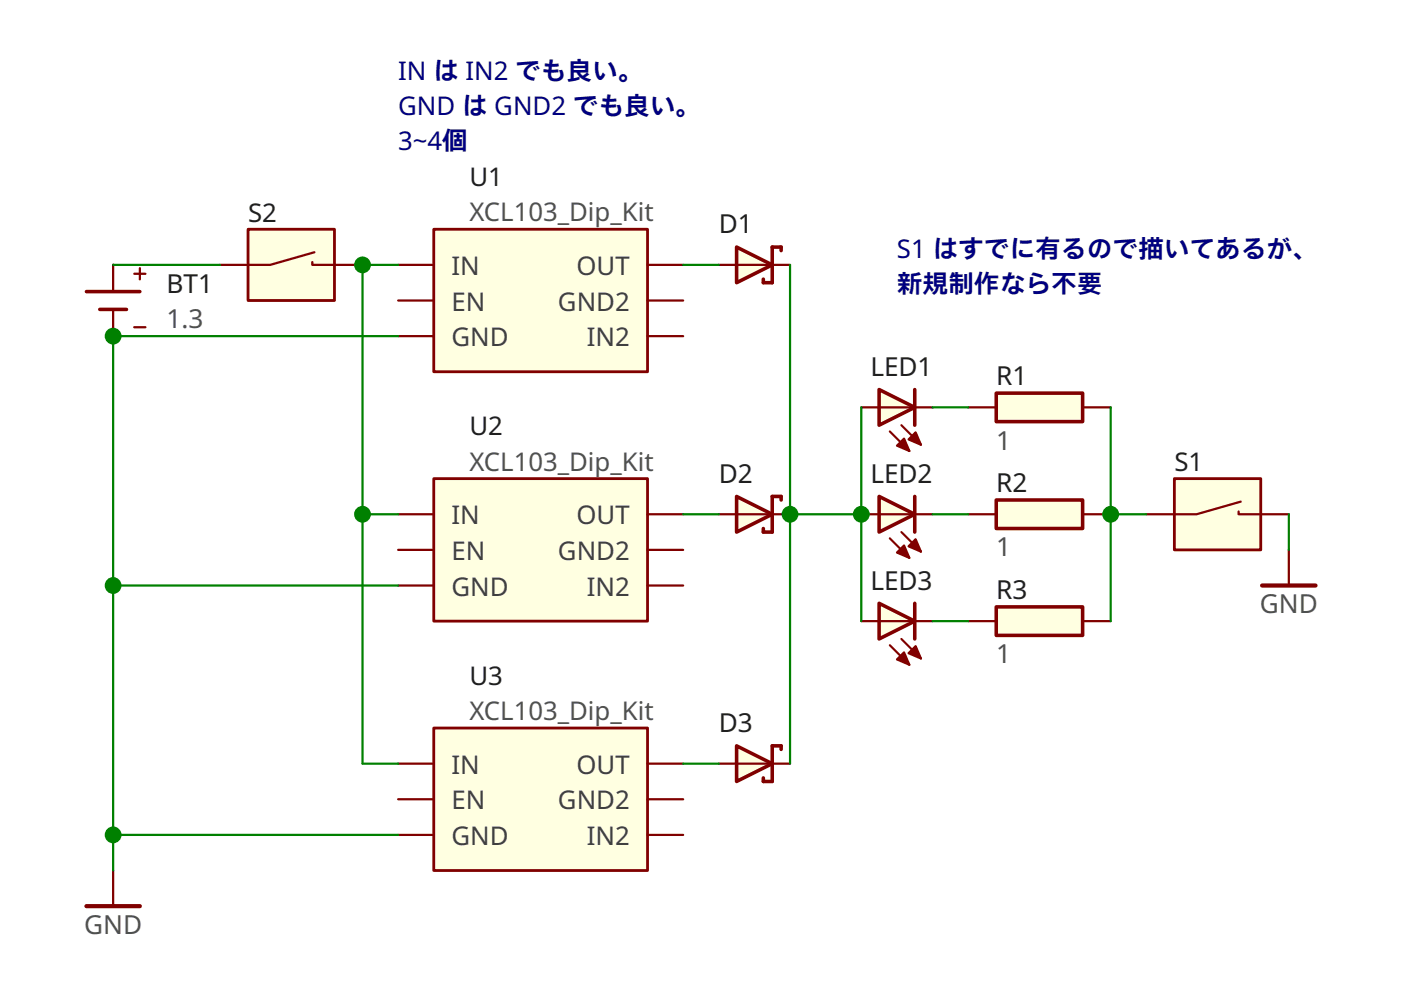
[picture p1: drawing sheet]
<svg xmlns="http://www.w3.org/2000/svg" width="297mm" height="210mm" viewBox="0 0 297 210" stroke-linecap="round" stroke-linejoin="round" font-family="sans-serif">
<path d="M211.2 106h18.3v6.1h-18.3z" fill-rule="evenodd" fill="#ffffe1" stroke="#800000" stroke-width=".76"/>
<path d="M205.3 109h5.9M229.5 109h6" fill="none" stroke="#800000" stroke-width=".47"/>
<g fill="#ffffe1" stroke="#800000" stroke-width=".76">
<path d="M186.4 105.3l7.5 3.7-7.5 3.8z"/>
<path d="M193.9 105.3v7.5z"/>
</g>
<path d="M186.4 109h7.5z" fill="#ffffe1" stroke="#800000" stroke-width=".47"/>
<g fill="#ffffe1" stroke="#800000" stroke-width=".45">
<path d="M188.7 114.1l4.1 4.2z"/>
<path d="M191.1 112.8l4.2 4.2z"/>
</g>
<g fill="#800000" stroke="#800000" stroke-width=".45">
<path d="M190.2 117.2l1.5-1.6 1.1 2.7z"/>
<path d="M192.6 115.8l1.5-1.5 1.2 2.7z"/>
</g>
<path d="M182.6 109h3.8M193.9 109h3.8" fill="none" stroke="#800000" stroke-width=".47"/>
<path d="M249 101.5h18.3v15.1h-18.3z" fill-rule="evenodd" fill="#ffffe1" stroke="#800000" stroke-width=".59"/>
<path d="M262.6 108.4v.6h10.7M263.1 106.4l-9.4 2.6h-10.7" fill="none" stroke="#800000" stroke-width=".47"/>
<g fill="#ffffe1" stroke="#800000" stroke-width=".76">
<path d="M156.2 52.4l7.5 3.8-7.5 3.7z"/>
<path d="M163.7 52.4h1.9z"/>
<path d="M163.7 52.4v7.5z"/>
<path d="M165.6 52.4v.7z"/>
<path d="M161.8 59.9h1.9z"/>
<path d="M161.8 59.2v.7z"/>
</g>
<path d="M152.4 56.2h15.1" fill="none" stroke="#800000" stroke-width=".47"/>
<path d="M211.2 128.7h18.3v6h-18.3z" fill-rule="evenodd" fill="#ffffe1" stroke="#800000" stroke-width=".76"/>
<path d="M205.3 131.7h5.9M229.5 131.7h6" fill="none" stroke="#800000" stroke-width=".47"/>
<path d="M52.6 48.6h18.3v15.1h-18.3z" fill-rule="evenodd" fill="#ffffe1" stroke="#800000" stroke-width=".59"/>
<path d="M66.2 55.6v.6h10.7M66.7 53.5l-9.4 2.7h-10.7" fill="none" stroke="#800000" stroke-width=".47"/>
<g fill="#ffffe1" stroke="#800000" stroke-width=".76">
<path d="M156.2 158.1l7.5 3.8-7.5 3.8z"/>
<path d="M163.7 158.1h1.9z"/>
<path d="M163.7 158.1v7.6z"/>
<path d="M165.6 158.1v.8z"/>
<path d="M161.8 165.7h1.9z"/>
<path d="M161.8 164.9v.8z"/>
</g>
<path d="M152.4 161.9h15.1" fill="none" stroke="#800000" stroke-width=".47"/>
<path d="M92 154.4h45.3v30.2h-45.3z" fill-rule="evenodd" fill="#ffffe1" stroke="#800000" stroke-width=".59"/>
<path d="M84.4 177h7.6M84.4 161.9h7.6M84.4 169.5h7.6M137.3 177h7.5M137.3 161.9h7.5M137.3 169.5h7.5" fill="none" stroke="#800000" stroke-width=".47"/>
<path d="M92 101.5h45.3v30.2h-45.3z" fill-rule="evenodd" fill="#ffffe1" stroke="#800000" stroke-width=".59"/>
<path d="M84.4 109h7.6M84.4 116.6h7.6M137.3 109h7.5M137.3 116.6h7.5M273.3 116.6v7.5M84.4 124.1h7.6M137.3 124.1h7.5" fill="none" stroke="#800000" stroke-width=".47"/>
<path d="M267.6 124.1h11.3" fill="none" stroke="#800000" stroke-width=".89"/>
<g fill="#ffffe1" stroke="#800000" stroke-width=".76">
<path d="M186.4 127.9l7.5 3.8-7.5 3.8z"/>
<path d="M193.9 127.9v7.6z"/>
</g>
<path d="M186.4 131.7h7.5z" fill="#ffffe1" stroke="#800000" stroke-width=".47"/>
<g fill="#ffffe1" stroke="#800000" stroke-width=".45">
<path d="M188.7 136.8l4.1 4.1z"/>
<path d="M191.1 135.5l4.2 4.1z"/>
</g>
<g fill="#800000" stroke="#800000" stroke-width=".45">
<path d="M190.2 139.8l1.5-1.5 1.1 2.6z"/>
<path d="M192.6 138.5l1.5-1.5 1.2 2.6z"/>
</g>
<path d="M182.6 131.7h3.8M193.9 131.7h3.8M24 184.6v7.5" fill="none" stroke="#800000" stroke-width=".47"/>
<path d="M18.3 192.1h11.4" fill="none" stroke="#800000" stroke-width=".89"/>
<path d="M92 48.6h45.3v30.2h-45.3z" fill-rule="evenodd" fill="#ffffe1" stroke="#800000" stroke-width=".59"/>
<path d="M84.4 56.2h7.6M137.3 56.2h7.5M84.4 71.3h7.6M84.4 63.7h7.6M137.3 71.3h7.5M137.3 63.7h7.5" fill="none" stroke="#800000" stroke-width=".47"/>
<path d="M211.2 83.4h18.3v6h-18.3z" fill-rule="evenodd" fill="#ffffe1" stroke="#800000" stroke-width=".76"/>
<path d="M205.3 86.4h5.9M229.5 86.4h6" fill="none" stroke="#800000" stroke-width=".47"/>
<path d="M18.3 61.8h11.4M21.2 65.6h5.6" fill="none" stroke="#800000" stroke-width=".76"/>
<path d="M24 56.2v5.6M28.5 58h2.3M29.7 56.9v2.3M24 65.6v5.7M28.5 69.4h2.3" fill="none" stroke="#800000" stroke-width=".48"/>
<g fill="#800000">
<circle cx="24" cy="56.2" r=".24"/>
<circle cx="24" cy="71.3" r=".24"/>
</g>
<g fill="#ffffe1" stroke="#800000" stroke-width=".76">
<path d="M186.4 82.6l7.5 3.8-7.5 3.8z"/>
<path d="M193.9 82.6v7.6z"/>
</g>
<path d="M186.4 86.4h7.5z" fill="#ffffe1" stroke="#800000" stroke-width=".47"/>
<g fill="#ffffe1" stroke="#800000" stroke-width=".45">
<path d="M188.7 91.5l4.1 4.1z"/>
<path d="M191.1 90.2l4.2 4.1z"/>
</g>
<g fill="#800000" stroke="#800000" stroke-width=".45">
<path d="M190.2 94.5l1.5-1.5 1.1 2.6z"/>
<path d="M192.6 93.2l1.5-1.5 1.2 2.6z"/>
</g>
<path d="M182.6 86.4h3.8M193.9 86.4h3.8" fill="none" stroke="#800000" stroke-width=".47"/>
<g fill="#ffffe1" stroke="#800000" stroke-width=".76">
<path d="M156.2 105.3l7.5 3.7-7.5 3.8z"/>
<path d="M163.7 105.3h1.9z"/>
<path d="M163.7 105.3v7.5z"/>
<path d="M165.6 105.3v.7z"/>
<path d="M161.8 112.8h1.9z"/>
<path d="M161.8 112.1v.7z"/>
</g>
<path d="M152.4 109h15.1" fill="none" stroke="#800000" stroke-width=".47"/>
<g fill="none" stroke="#008000" stroke-width=".47">
<path d="M24 56.2h22.6M84.4 56.2h-7.5v105.7h7.5M144.8 56.2h7.6M167.5 56.2v105.7M84.4 71.3h-60.4v113.3M182.6 86.4v45.3M197.7 86.4h7.6M235.5 86.4v45.3M76.9 109h7.5M144.8 109h7.6M167.5 109h15.1M197.7 109h7.6"/>
<path d="M235.5 109h7.5M273.3 109v7.6M24 124.1h60.4M197.7 131.7h7.6M24 177h60.4M144.8 161.9h7.6"/>
</g>
<g fill="#008000">
<circle cx="235.5" cy="109" r="1.78"/>
<circle cx="182.6" cy="109" r="1.78"/>
<circle cx="76.9" cy="56.2" r="1.78"/>
<circle cx="24" cy="71.3" r="1.78"/>
<circle cx="167.5" cy="109" r="1.78"/>
<circle cx="76.9" cy="109" r="1.78"/>
<circle cx="24" cy="177" r="1.78"/>
<circle cx="24" cy="124.1" r="1.78"/>
</g>
<g font-size="5.5" fill="#000080">
<text x="84.4" y="16.9">IN は IN2 でも良い。</text>
<text x="84.4" y="24.4">GND は GND2 でも良い。</text>
<text x="84.4" y="31.9">3~4個</text>
<text x="190.2" y="54.6">S1 はすでに有るので描いてあるが、</text>
<text x="190.2" y="62.1">新規制作なら不要</text>
</g>
<g font-size="5.5" fill="#202020">
<text x="99.5" y="39.5">U1</text>
<text x="52.6" y="47">S2</text>
<text x="152.4" y="49.5">D1</text>
<text x="35.3" y="62.1">BT1</text>
<text x="184.5" y="79.7">LED1</text>
<text x="211.2" y="81.7">R1</text>
<text x="99.5" y="92.3">U2</text>
<text x="249" y="99.9">S1</text>
<text x="152.4" y="102.4">D2</text>
<text x="184.5" y="102.4">LED2</text>
<text x="211.2" y="104.4">R2</text>
<text x="184.5" y="125">LED3</text>
<text x="211.2" y="127">R3</text>
<text x="99.5" y="145.2">U3</text>
<text x="152.4" y="155.2">D3</text>
</g>
<g font-size="5.5" fill="#505050">
<text x="99.5" y="46.9">XCL103_Dip_Kit</text>
<text x="35.3" y="69.6">1.3</text>
<text x="211.2" y="95.3">1</text>
<text x="99.5" y="99.8">XCL103_Dip_Kit</text>
<text x="211.2" y="118">1</text>
<text x="267.1" y="130.1">GND</text>
<text x="211.2" y="140.6">1</text>
<text x="99.5" y="152.6">XCL103_Dip_Kit</text>
<text x="17.8" y="198.1">GND</text>
</g>
<g font-size="5.5" fill="#404040">
<text x="95.7" y="58.3">IN</text>
<text x="122.2" y="58.3">OUT</text>
<text x="95.7" y="65.8">EN</text>
<text x="118.3" y="65.8">GND2</text>
<text x="95.7" y="73.4">GND</text>
<text x="124.4" y="73.4">IN2</text>
<text x="95.7" y="111.2">IN</text>
<text x="122.2" y="111.2">OUT</text>
<text x="95.7" y="118.7">EN</text>
<text x="118.3" y="118.7">GND2</text>
<text x="95.7" y="126.3">GND</text>
<text x="124.4" y="126.3">IN2</text>
<text x="95.7" y="164">IN</text>
<text x="122.2" y="164">OUT</text>
<text x="95.7" y="171.6">EN</text>
<text x="118.3" y="171.6">GND2</text>
<text x="95.7" y="179.1">GND</text>
<text x="124.4" y="179.1">IN2</text>
</g>
</svg>
